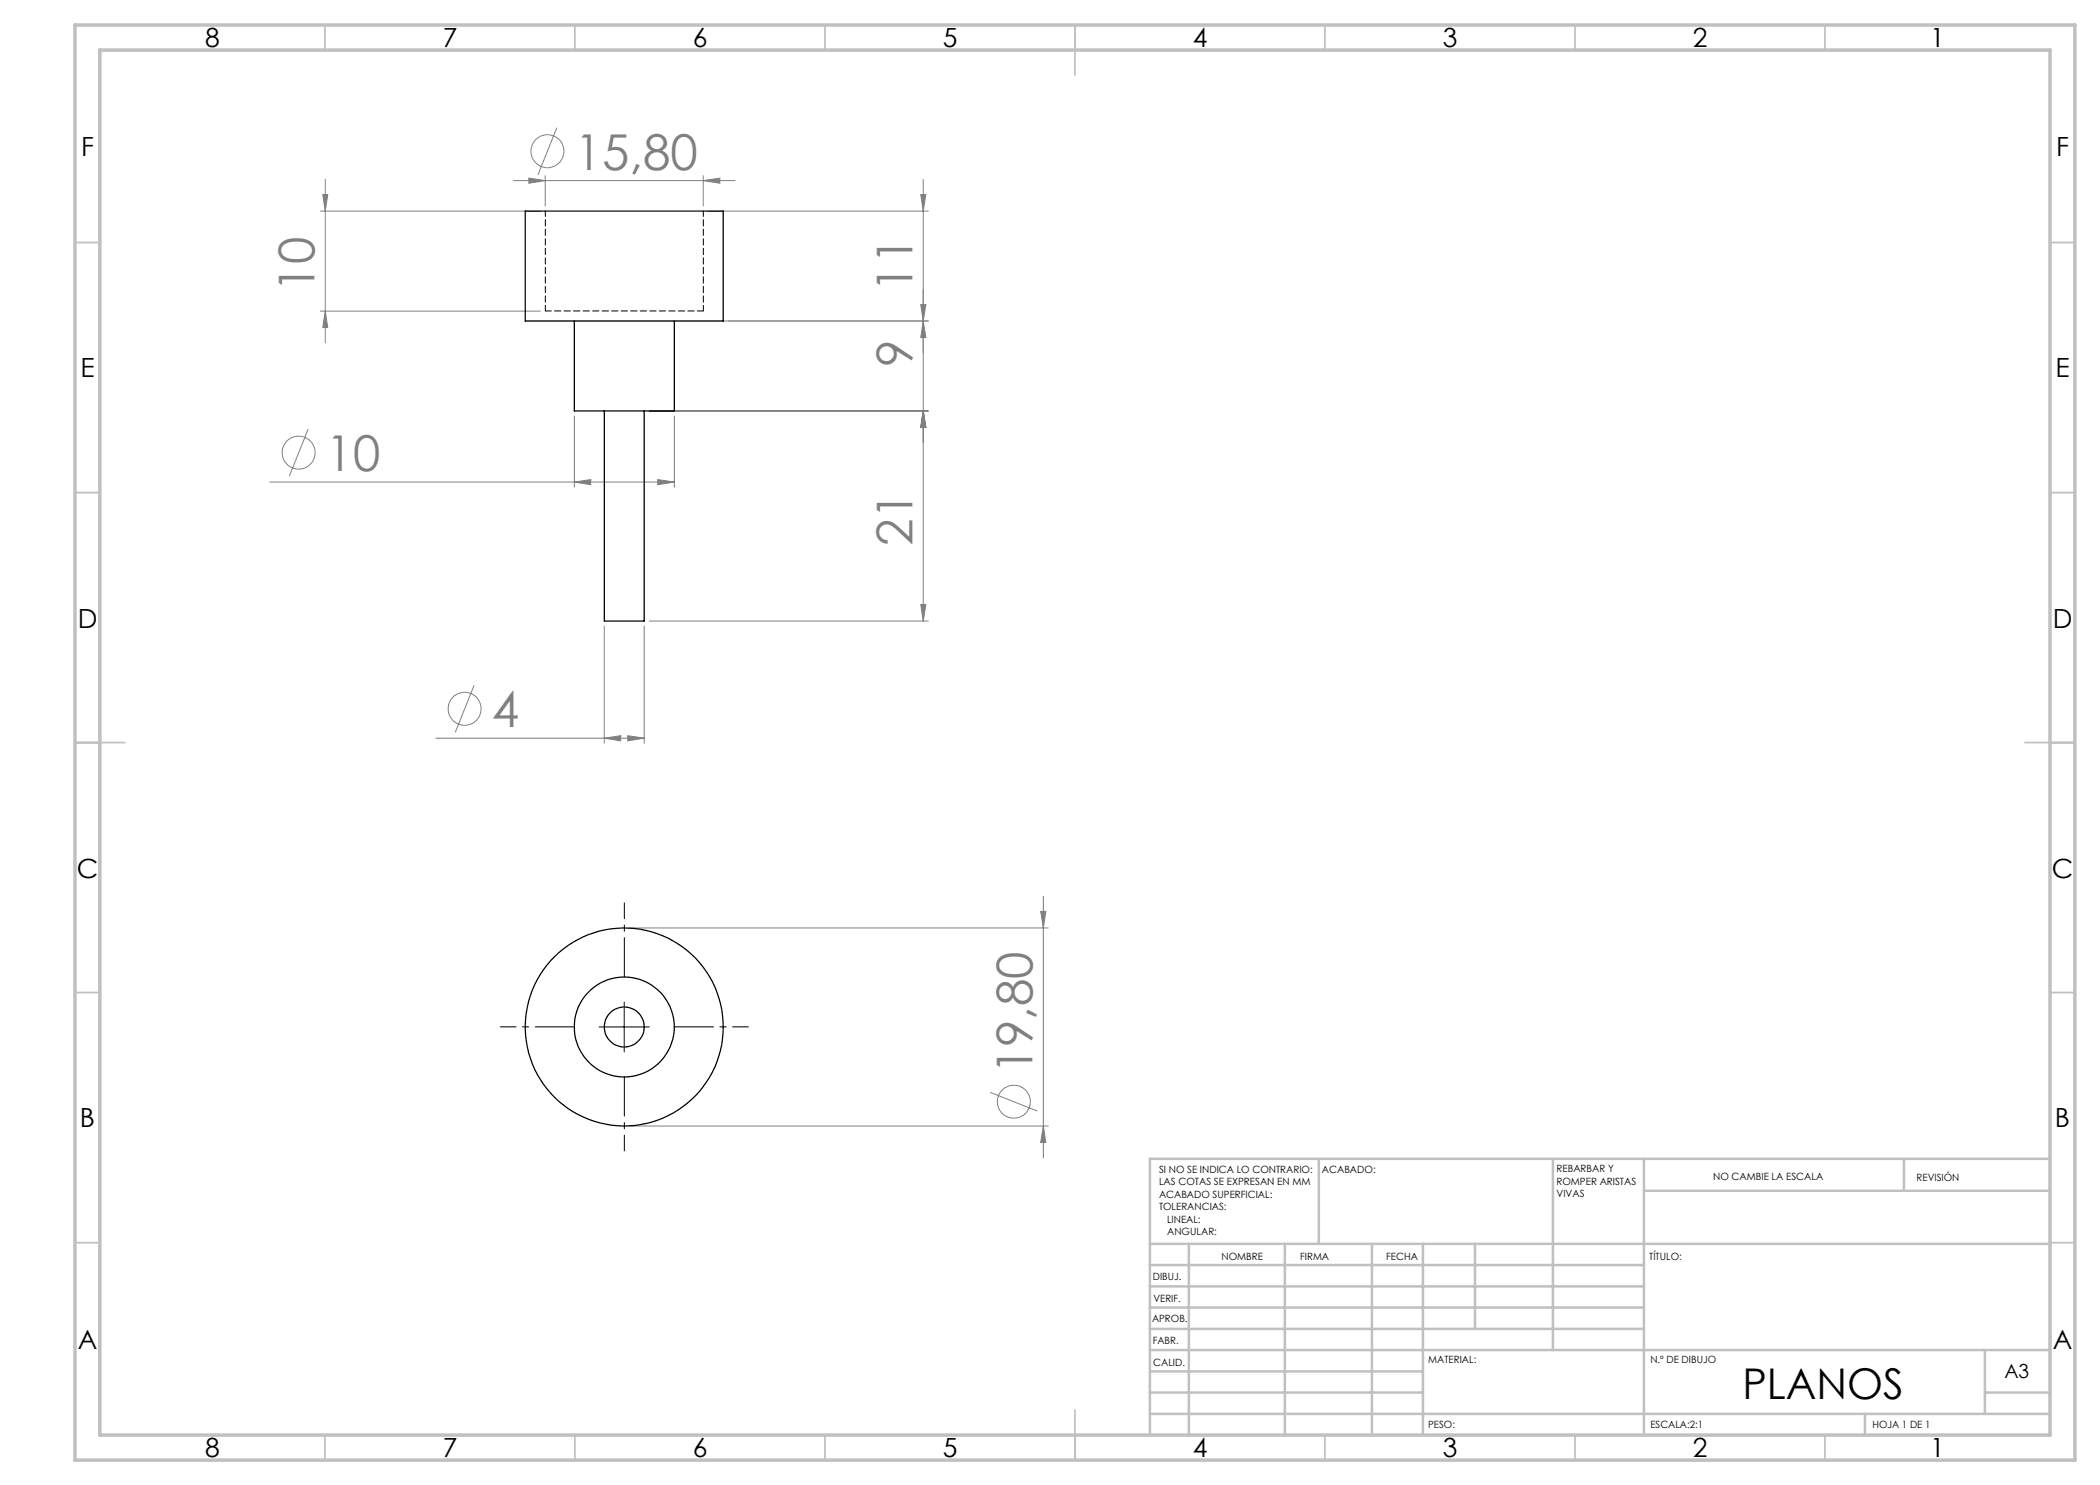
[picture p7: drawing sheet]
<svg xmlns="http://www.w3.org/2000/svg" width="420mm" height="297mm" viewBox="0 0 420 297" stroke-linecap="round" stroke-linejoin="round" font-family="sans-serif">
<g fill="none" stroke="#808080" stroke-width=".2">
<path d="M64.6 38.9h.9l-.4 3.3zM65.1 35.9v32.7M102.7 36.1h44.3M105.8 35.6l3.2 .5-3.2 .6zM109 35.1v6.1M111.4 25.5l-3.8 9.5M140.7 36.1l3.3-.5v1.1zM140.7 35.1v6.1M184.1 38.9h1.1l-.6 3.3zM184.6 35.9v88.3M64.1 42.2h44M141.6 42.2h44.1"/>
<path d="M64.1 62.2h44M65.1 62.2l.4 3.3h-.9zM135.9 64.2h49.8M184.2 60.9h1l-.6 3.3zM184.6 64.2l.6 3.3h-1.1zM54 96.4h80.9M61.6 85.8l-3.7 9.4M114.9 96.4l3.2-.5v1zM114.9 83.2v14.2M129.9 82.2h55.8M131.6 95.9l3.3 .5-3.3 .5zM134.9 83.2v14.2"/>
<path d="M184.6 82.2l.6 3.3h-1zM94.8 137.1l-3.7 9.4M120.9 125.2v23.5M128.8 125.2v23.5M129.9 124.2h55.8M184.2 120.9h1l-.6 3.3zM87.2 147.6h41.6M120.9 147.6l3.2-.5v1.1zM125.6 147.1l3.2 .5-3.2 .6zM208.7 179.2v52.4M125.8 185.6h83.9M208.1 182.3h1.1l-.5 3.3z"/>
<path d="M198 218.5l9.5 3.7M125.8 225.2h83.9M208.7 225.2l.5 3.3h-1.1z"/>
<circle cx="109.5" cy="30.2" r="3.3"/>
<circle cx="59.7" cy="90.5" r="3.3"/>
<circle cx="92.9" cy="141.8" r="3.3"/>
<circle cx="202.8" cy="220.4" r="3.3"/>
</g>
<path d="M124.9 195.4v-14.8M114.9 205.4h-14.8M124.9 215.4v14.8M134.9 205.4h14.8" fill="none" stroke="#000" stroke-width=".2" stroke-dasharray="15.2 1.3 1.3 1.3" stroke-dashoffset="7.4"/>
<path d="M119.8 205.4h10.1M124.8 200.4v10" fill="none" stroke="#000" stroke-width=".2"/>
<g fill="none" stroke="#c0c0c0" stroke-width=".35">
<path d="M65 5v5M115 5v5M165 5v5M215 5v10M265 5v5M315 5v5M365 5v5M15 48.5h5M410 48.5h5M15 98.5h5M410 98.5h5M15 148.5h10"/>
<path d="M405 148.5h10M15 198.5h5M410 198.5h5M15 248.5h5M410 248.5h5M65 287v5M115 287v5M165 287v5M215 282v10M265 287v5M315 287v5M365 287v5"/>
</g>
<g fill="none" stroke="#c0c0c0" stroke-width=".5">
<path d="M263.8 231.8v17M310.6 231.8v38.2M328.8 231.8v55.2M328.8 238.2h81.2M380.8 231.8v6.4M410 231.8h-180v55.2M230 248.8h180M230 257.3h98.8M230 253h98.8M237.8 248.8v38.2M257 248.8v38.2M274.4 248.8v38.2"/>
<path d="M284.6 248.8v38.2M295 248.8v17M230 265.8h98.8M230 261.5h98.8M230 278.5h54.6M230 274.3h54.6M230 270h180M397 278.5h13M397 270v12.8M230 282.8h180M373 282.8v4.2"/>
</g>
<path d="M15 5h400v287h-400zM20 10h390v277h-390z" fill="none" stroke="#c0c0c0" stroke-width=".7"/>
<g fill="#808080">
<path d="M140.7 36.1l3.3-.5v1.1zM105.8 35.6l3.2 .5-3.2 .6zM125.6 147.1l3.2 .5-3.2 .6zM120.9 147.6l3.2-.5v1.1z"/>
<path d="M114.9 96.4l3.2-.5v1zM131.6 95.9l3.3 .5-3.3 .5z"/>
<path d="M184.2 120.9h1l-.6 3.3zM184.6 82.2l.6 3.3h-1zM184.6 82.2l.6 3.3h-1zM184.2 60.9h1l-.6 3.3z"/>
<path d="M208.1 182.3h1.1l-.5 3.3zM208.7 225.2l.5 3.3h-1.1zM184.1 38.9h1.1l-.6 3.3zM184.6 64.2l.6 3.3h-1.1zM64.6 38.9h.9l-.4 3.3zM65.1 62.2l.4 3.3h-.9z"/>
</g>
<g fill="none" stroke="#000" stroke-width=".25">
<path d="M105.1 42.2h39.5v22h-39.5zM114.9 64.2v18h20v-18M120.9 82.2v42h7.9v-42"/>
<circle cx="124.8" cy="205.4" r="4"/>
<circle cx="124.8" cy="205.4" r="19.8"/>
<circle cx="124.9" cy="205.4" r="10"/>
</g>
<path d="M140.7 62.2h-31.6" fill="none" stroke="#000" stroke-width=".2" stroke-dasharray="1.3 .6" stroke-dashoffset=".1"/>
<path d="M109.1 42.2v20M140.7 62.2v-20" fill="none" stroke="#000" stroke-width=".2" stroke-dasharray="1.3 .6" stroke-dashoffset=".2"/>
<g font-size="9.9" fill="#808080">
<text x="114.9" y="34">15,80</text>
<text x="62.9" y="58.3" transform="rotate(-90 62.9 58.3)">10</text>
<text x="182.5" y="58.3" transform="rotate(-90 182.5 58.3)">11</text>
<text x="182.5" y="73.3" transform="rotate(-90 182.5 73.3)">9</text>
<text x="65.2" y="94.3">10</text>
<text x="182.5" y="109.2" transform="rotate(-90 182.5 109.2)">21</text>
<text x="98.4" y="145.5">4</text>
<text x="206.5" y="214.9" transform="rotate(-90 206.5 214.9)">19,80</text>
</g>
<text font-size="8.5" x="348.5" y="279.7">PLANOS</text>
<g font-size="5.3">
<text x="41" y="9.5">8</text>
<text x="88.5" y="9.5">7</text>
<text x="138.5" y="9.5">6</text>
<text x="188.5" y="9.5">5</text>
<text x="238.5" y="9.5">4</text>
<text x="288.5" y="9.5">3</text>
<text x="338.5" y="9.5">2</text>
<text x="386" y="9.5">1</text>
<text x="16.2" y="31.2">F</text>
<text x="411.2" y="31.2">F</text>
<text x="16.1" y="75.5">E</text>
<text x="411.1" y="75.5">E</text>
<text x="15.5" y="125.5">D</text>
<text x="410.5" y="125.5">D</text>
<text x="15.4" y="175.5">C</text>
<text x="410.4" y="175.5">C</text>
<text x="16" y="225.5">B</text>
<text x="411" y="225.5">B</text>
<text x="15.5" y="269.7">A</text>
<text x="410.5" y="269.7">A</text>
<text x="41" y="291.5">8</text>
<text x="88.5" y="291.5">7</text>
<text x="138.5" y="291.5">6</text>
<text x="188.5" y="291.5">5</text>
<text x="238.5" y="291.5">4</text>
<text x="288.5" y="291.5">3</text>
<text x="338.5" y="291.5">2</text>
<text x="386" y="291.5">1</text>
</g>
<text font-size="3.9" x="400.9" y="275.5">A3</text>
<g font-size="2">
<text x="231.8" y="234.6">SI NO SE INDICA LO CONTRARIO:</text>
<text x="231.8" y="237.1">LAS COTAS SE EXPRESAN EN MM</text>
<text x="231.8" y="239.6">ACABADO SUPERFICIAL:</text>
<text x="264.4" y="234.6">ACABADO:</text>
<text x="311.3" y="234.5">REBARBAR Y</text>
<text x="311.3" y="237">ROMPER ARISTAS</text>
<text x="311.3" y="239.5">VIVAS</text>
<text x="342.6" y="236">NO CAMBIE LA ESCALA</text>
<text x="383.3" y="236.2">REVISIÓN</text>
<text x="231.8" y="242.1">TOLERANCIAS:</text>
<text x="233.4" y="244.6">LINEAL:</text>
<text x="233.4" y="247.1">ANGULAR:</text>
<text x="244.3" y="252">NOMBRE</text>
<text x="260" y="251.9">FIRMA</text>
<text x="277.2" y="251.9">FECHA</text>
<text x="329.9" y="251.9">TÍTULO:</text>
<text x="230.6" y="256.1">DIBUJ.</text>
<text x="230.7" y="260.3">VERIF.</text>
<text x="230.4" y="264.4">APROB.</text>
<text x="230.5" y="268.8">FABR.</text>
<text x="230.7" y="273.1">CALID.</text>
<text x="285.6" y="272.5">MATERIAL:</text>
<text x="330.1" y="272.5">N.º DE DIBUJO</text>
<text x="285.6" y="285.5">PESO:</text>
<text x="330.1" y="285.6">ESCALA:2:1</text>
<text x="374.5" y="285.6">HOJA 1 DE 1</text>
</g>
</svg>
